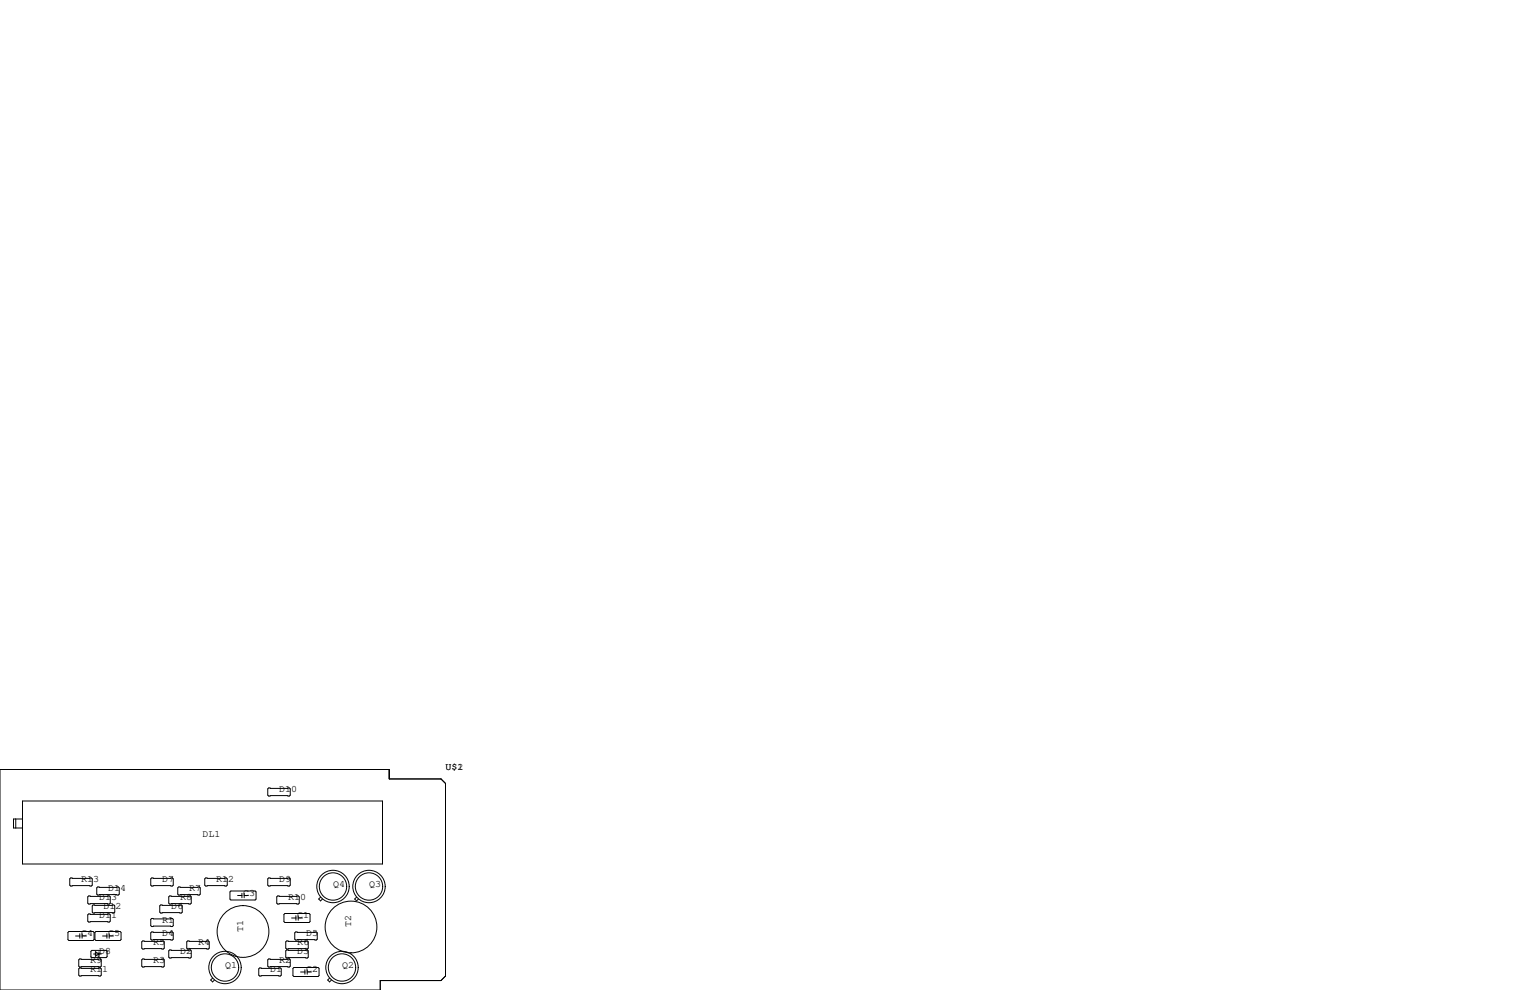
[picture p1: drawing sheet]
<svg xmlns="http://www.w3.org/2000/svg" width="432mm" height="279mm" viewBox="0 0 432 279" stroke-linecap="round" stroke-linejoin="round" font-family="sans-serif">
<g fill="none" stroke="#000" stroke-width=".28">
<path d="M0 217.2h109.9v2.6h14.6l1.2 1.3v54.4l-1.2 1.2h-17.2v2.7h-107.3zM4.4 231.1v2.6M6.4 226.1h101.6v17.7h-101.6zM6.4 231.1h-2.6v2.6h2.6M75.8 222.4h5.9l.2 .2v1.8l-.2 .3h-5.9l-.2-.3v-1.8zM19.9 247.8h5.9l.2 .2v1.8l-.2 .3h-5.9l-.2-.3v-1.8zM25 257.9h5.9l.2 .3v1.8l-.2 .2h-5.9l-.2-.2v-1.8zM25 252.9h5.9l.2 .2v1.8l-.2 .2h-5.9l-.2-.2v-1.8zM26.3 255.4h5.8l.3 .3v1.7l-.3 .3h-5.8l-.3-.3v-1.7zM27.6 250.3h5.8l.3 .3v1.7l-.3 .3h-5.8l-.3-.3v-1.7zM42.5 259.5l.3-.3h5.8l.3 .3v1.7l-.3 .3h-5.8l-.3-.3zM42.5 248l.3-.2h5.8l.3 .2v1.8l-.3 .3h-5.8l-.3-.3z"/>
<path d="M45.1 255.7l.2-.3h5.9l.2 .3v1.7l-.2 .3h-5.9l-.2-.3zM47.6 253.1l.3-.2h5.8l.3 .2v1.8l-.3 .2h-5.8l-.3-.2zM50.2 250.6l.2-.3h5.9l.2 .3v1.7l-.2 .3h-5.9l-.2-.3zM57.8 248l.2-.2h5.9l.2 .2v1.8l-.2 .3h-5.9l-.2-.3zM64.9 251.7l.3-.2h6.8l.3 .2v2l-.3 .3h-6.8l-.3-.3zM67.1 252.7h1.2M68.3 252.1v1.3M68.9 252.7h1.2M68.9 252.1v1.3M75.6 248l.2-.2h5.9l.2 .2v1.8l-.2 .3h-5.9l-.2-.3zM78.1 253.1l.3-.2h5.8l.3 .2v1.8l-.3 .2h-5.8l-.3-.2zM80.1 258.1l.3-.3h6.8l.3 .3v2l-.3 .2h-6.8l-.3-.2z"/>
<path d="M82.3 259.1h1.2M83.5 258.4v1.3M84.2 259.1h1.1M84.2 258.4v1.3M90.5 253.2l-.6 .5 .6 .6 .5-.6M100.6 253.2l-.5 .5 .5 .6 .6-.6M19.2 263.1l.2-.2h6.9l.2 .2v2.1l-.2 .2h-6.9l-.2-.2zM21.3 264.2h1.2M22.5 273.2h5.8l.3 .2v1.8l-.3 .3h-5.8l-.3-.3v-1.8zM22.5 270.6h5.8l.3 .3v1.8l-.3 .2h-5.8l-.3-.2v-1.8zM22.5 263.5v1.3M23.2 263.5v1.3"/>
<path d="M23.2 264.2h1.2M25.7 268.5l.2-.3h4.1l.2 .3v1.5l-.2 .3h-4.1l-.2-.3zM26.4 269.2h2.2M26.8 263.1l.3-.2h6.8l.3 .2v2.1l-.3 .2h-6.8l-.3-.2zM26.9 268.6l1 .6-1 .7zM27.9 268.6v1.3h-.2M29 264.2h1.2M30.2 263.5v1.3M30.8 264.2h1.2M30.8 263.5v1.3M40 270.9l.3-.3h5.8l.3 .3v1.8l-.3 .2h-5.8l-.3-.2zM40 265.8l.3-.2h5.8l.3 .2v1.8l-.3 .2h-5.8l-.3-.2z"/>
<path d="M42.5 263.3l.3-.3h5.8l.3 .3v1.7l-.3 .3h-5.8l-.3-.3zM47.6 268.4l.3-.3h5.8l.3 .3v1.7l-.3 .3h-5.8l-.3-.3zM52.7 265.8l.3-.2h5.8l.3 .2v1.8l-.3 .2h-5.8l-.3-.2zM60 276l-.5 .6 .5 .5 .5-.5M73 273.4l.3-.2h5.8l.3 .2v1.8l-.3 .3h-5.8l-.3-.3zM75.6 270.9l.2-.3h5.9l.2 .3v1.8l-.2 .2h-5.9l-.2-.2zM80.6 265.8l.3-.2h5.8l.3 .2v1.8l-.3 .2h-5.8l-.3-.2zM80.6 268.4l.3-.3h5.8l.3 .3v1.7l-.3 .3h-5.8l-.3-.3zM82.7 273.3l.2-.3h6.9l.2 .3v2l-.2 .3h-6.9l-.2-.3zM83.2 263.3l.2-.3h5.9l.2 .3v1.7l-.2 .3h-5.9l-.2-.3zM84.8 274.3h1.3M86.1 273.7v1.3"/>
<path d="M86.7 274.3h1.2M86.7 273.7v1.3M93 276l-.5 .6 .5 .5 .5-.5"/>
<circle cx="94" cy="250.2" r="4.6"/>
<circle cx="94" cy="250.2" r="3.9"/>
<circle cx="104.1" cy="250.2" r="4.6"/>
<circle cx="104.1" cy="250.2" r="3.9"/>
<circle cx="63.5" cy="273" r="4.6"/>
<circle cx="63.5" cy="273" r="3.9"/>
<circle cx="68.6" cy="262.9" r="7.3"/>
<circle cx="96.5" cy="273" r="4.6"/>
<circle cx="96.5" cy="273" r="3.9"/>
<circle cx="99.1" cy="261.6" r="7.3"/>
</g>
<g font-size="2.8">
<text x="125.7" y="217.2">U$1</text>
<text x="129.1" y="217.2">2</text>
<text x="78.7" y="223.5">D10</text>
<text x="57.1" y="236.2">DL1</text>
<text x="22.9" y="248.9">R13</text>
<text x="30.5" y="251.5">D14</text>
<text x="45.7" y="248.9">D7</text>
<text x="53.3" y="251.5">R7</text>
<text x="61" y="248.9">R12</text>
<text x="78.7" y="248.9">D9</text>
<text x="94" y="250.2">Q4</text>
<text x="104.1" y="250.2">Q3</text>
<text x="27.9" y="254">D13</text>
<text x="29.2" y="256.5">D12</text>
<text x="48.3" y="256.5">D6</text>
<text x="50.8" y="254">R8</text>
<text x="68.6" y="252.7">C3</text>
<text x="81.3" y="254">R10</text>
<text x="27.9" y="259.1">D11</text>
<text x="45.7" y="260.3">R1</text>
<text x="68.6" y="262.9" transform="rotate(-90 68.6 262.9)">T1</text>
<text x="83.8" y="259.1">C1</text>
<text x="99.1" y="261.6" transform="rotate(-90 99.1 261.6)">T2</text>
<text x="22.9" y="264.2">C4</text>
<text x="27.9" y="269.2">D8</text>
<text x="30.5" y="264.2">C5</text>
<text x="43.2" y="266.7">R5</text>
<text x="45.7" y="264.2">D4</text>
<text x="50.8" y="269.2">D2</text>
<text x="55.9" y="266.7">R4</text>
<text x="83.8" y="266.7">R6</text>
<text x="83.8" y="269.2">D3</text>
<text x="86.4" y="264.2">D5</text>
<text x="25.4" y="274.3">R11</text>
<text x="25.4" y="271.8">R9</text>
<text x="43.2" y="271.8">R3</text>
<text x="63.5" y="273">Q1</text>
<text x="76.2" y="274.3">D1</text>
<text x="78.7" y="271.8">R2</text>
<text x="86.4" y="274.3">C2</text>
<text x="96.5" y="273">Q2</text>
</g>
</svg>
